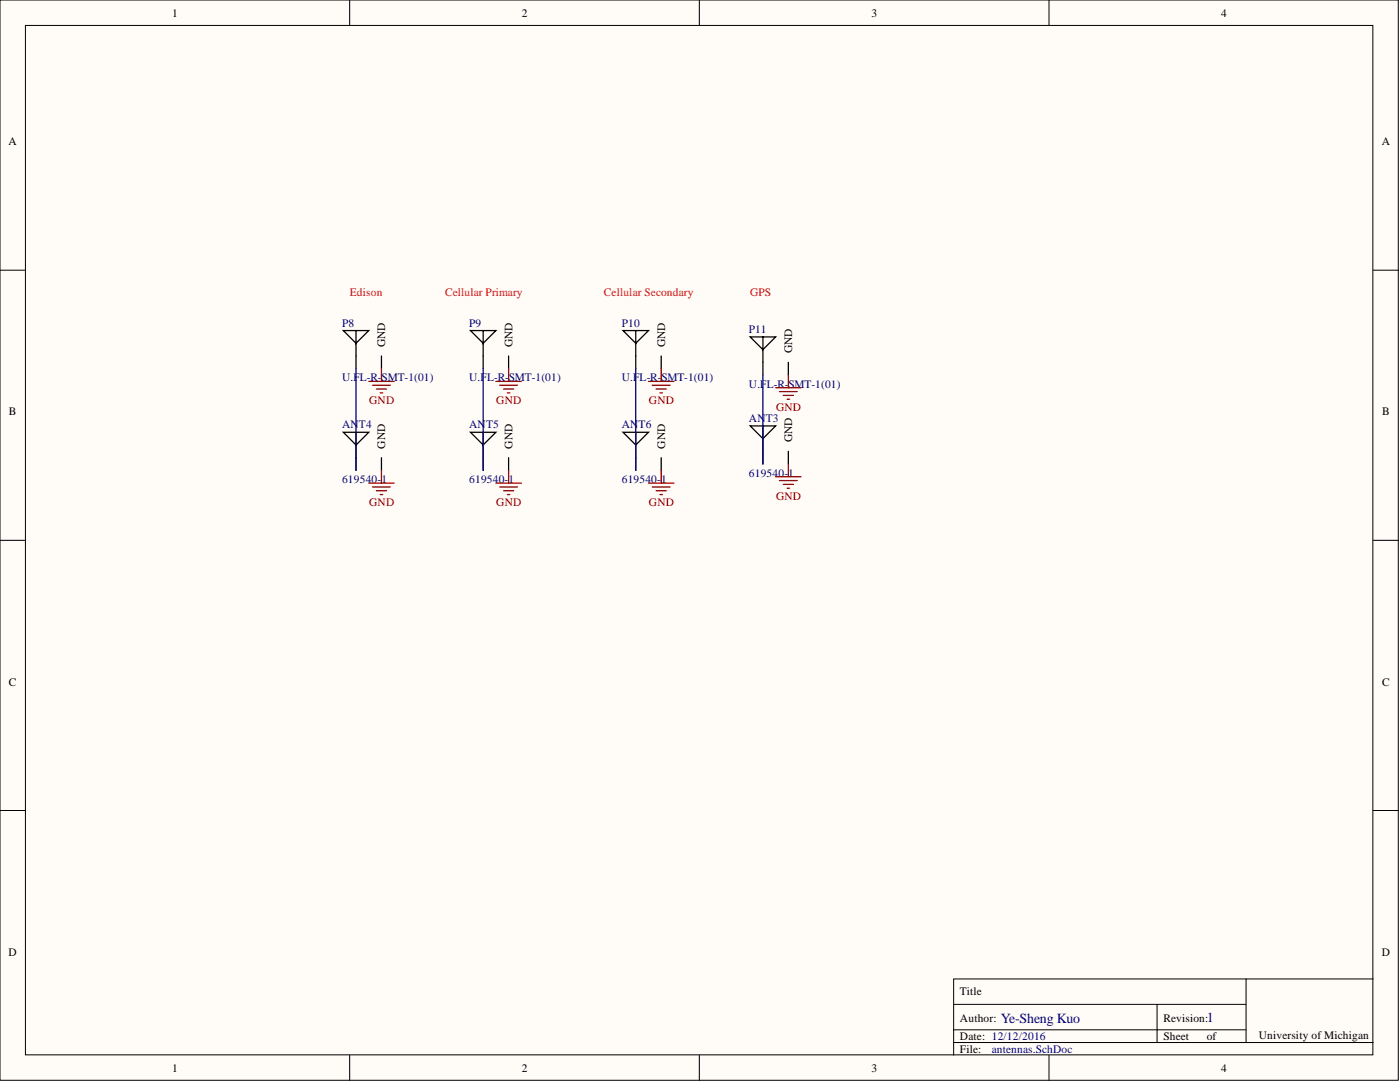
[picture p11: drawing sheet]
<svg xmlns="http://www.w3.org/2000/svg" width="279mm" height="216mm" viewBox="0 0 279 216" stroke-linecap="round" stroke-linejoin="round" font-family="sans-serif">
<g fill="#fffcf8" stroke="#000" stroke-width=".2">
<path d="M0 0h279.1v215.6h-279.1z"/>
<path d="M5.1 5.1h268.9v205.4h-268.9z"/>
</g>
<g fill="none" stroke="#000" stroke-width=".2">
<path d="M69.8 0v5.1M139.6 0v5.1M209.4 0v5.1M0 53.9h5.1M274.1 53.9h5M0 107.8h5.1M274.1 107.8h5M0 161.7h5.1M274.1 161.7h5M248.7 195.3h-58.4v15.3M274.1 195.3h-25.4v12.7M69.8 210.6v5"/>
<path d="M139.6 210.6v5M190.3 200.4h58.4M190.3 208h83.8M190.3 205.5h58.4M209.4 210.6v5M230.9 200.4v7.6"/>
</g>
<g fill="none" stroke="#000" stroke-width=".25">
<path d="M71.1 66v2.5l2.5-2.5h-5.1l2.6 2.5v5.1M76.1 71v2.6M96.4 66v2.5l2.6-2.5h-5.1l2.5 2.5v5.1M101.5 71v2.6M126.9 66v2.5l2.5-2.5h-5.1l2.6 2.5v5.1M132 71v2.6M152.3 67.2v2.6l2.5-2.6h-5.1l2.6 2.6v5M157.3 72.3v2.5M71.1 86.3v2.5l2.5-2.5h-5.1l2.6 2.5v5.1M76.1 91.3v2.6M96.4 86.3v2.5l2.6-2.5h-5.1l2.5 2.5v5.1M101.5 91.3v2.6"/>
<path d="M126.9 86.3v2.5l2.5-2.5h-5.1l2.6 2.5v5.1M132 91.3v2.6M152.3 85v2.5l2.5-2.5h-5.1l2.6 2.5v5.1M157.3 90.1v2.5"/>
</g>
<path d="M71.1 73.6v20.3M96.4 73.6v20.3M126.9 73.6v20.3M152.3 74.8v17.8" fill="none" stroke="#000080" stroke-width=".25"/>
<g fill="none" stroke="#800000" stroke-width=".25">
<path d="M73.6 76.1h5.1M74.4 76.9h3.5M75.1 77.6h2M75.9 78.4h.5M76.1 73.6v2.5M99 76.1h5M99.7 76.9h3.6M100.5 77.6h2M101.2 78.4h.6M101.5 73.6v2.5M129.4 76.1h5.1M130.2 76.9h3.5"/>
<path d="M130.9 77.6h2.1M131.7 78.4h.5M132 73.6v2.5M154.8 77.4h5.1M155.6 78.1h3.5M156.3 78.9h2M157.1 79.7h.5M157.3 74.8v2.6M73.6 96.4h5.1M74.4 97.2h3.5M75.1 97.9h2M75.9 98.7h.5"/>
<path d="M76.1 93.9v2.5M99 96.4h5M99.7 97.2h3.6M100.5 97.9h2M101.2 98.7h.6M101.5 93.9v2.5M129.4 96.4h5.1M130.2 97.2h3.5M130.9 97.9h2.1M131.7 98.7h.5M132 93.9v2.5M154.8 95.1h5.1"/>
<path d="M155.6 95.9h3.5M156.3 96.7h2M157.1 97.4h.5M157.3 92.6v2.5"/>
</g>
<g font-size="2.8" fill="#000080">
<text x="240.8" y="203.9">1</text>
<text x="199.7" y="204.1">Ye-Sheng Kuo</text>
</g>
<g font-size="2.3">
<text x="34.3" y="3.3">1</text>
<text x="104.1" y="3.3">2</text>
<text x="173.9" y="3.3">3</text>
<text x="243.7" y="3.3">4</text>
<text x="1.7" y="29">A</text>
<text x="275.8" y="29">A</text>
<text x="76.9" y="69.3" transform="rotate(-90 76.9 69.3)">GND</text>
<text x="102.3" y="69.3" transform="rotate(-90 102.3 69.3)">GND</text>
<text x="132.7" y="69.3" transform="rotate(-90 132.7 69.3)">GND</text>
<text x="158.1" y="70.5" transform="rotate(-90 158.1 70.5)">GND</text>
<text x="1.8" y="82.9">B</text>
<text x="275.8" y="82.9">B</text>
<text x="76.9" y="89.6" transform="rotate(-90 76.9 89.6)">GND</text>
<text x="102.3" y="89.6" transform="rotate(-90 102.3 89.6)">GND</text>
<text x="132.7" y="89.6" transform="rotate(-90 132.7 89.6)">GND</text>
<text x="158.1" y="88.3" transform="rotate(-90 158.1 88.3)">GND</text>
<text x="1.8" y="136.8">C</text>
<text x="275.8" y="136.8">C</text>
<text x="1.7" y="190.7">D</text>
<text x="275.8" y="190.7">D</text>
<text x="191.6" y="198.6">Title</text>
<text x="191.6" y="204">Author:</text>
<text x="232.2" y="204">Revision:</text>
<text x="191.6" y="207.5">Date: 12/12/2016</text>
<text x="232.2" y="207.5">Sheet</text>
<text x="240.8" y="207.5">of</text>
<text x="251.2" y="207.3">University of Michigan</text>
<text x="34.3" y="213.9">1</text>
<text x="104.1" y="213.9">2</text>
<text x="173.9" y="213.9">3</text>
<text x="191.6" y="210.1">File:</text>
<text x="243.7" y="213.9">4</text>
</g>
<g font-size="2.3" fill="#f00">
<text x="69.8" y="59.1">Edison</text>
<text x="88.8" y="59.1">Cellular Primary</text>
<text x="120.5" y="59.1">Cellular Secondary</text>
<text x="149.7" y="59.1">GPS</text>
</g>
<g font-size="2.3" fill="#000080">
<text x="68.3" y="65.2">P8</text>
<text x="93.6" y="65.2">P9</text>
<text x="124.1" y="65.2">P10</text>
<text x="149.5" y="66.5">P11</text>
<text x="68.3" y="76.1">U.FL-R-SMT-1(01)</text>
<text x="93.6" y="76.1">U.FL-R-SMT-1(01)</text>
<text x="124.1" y="76.1">U.FL-R-SMT-1(01)</text>
<text x="149.5" y="77.4">U.FL-R-SMT-1(01)</text>
<text x="68.3" y="85.5">AN</text>
<text x="71.6" y="85.5">T4</text>
<text x="93.6" y="85.5">AN</text>
<text x="97" y="85.5">T5</text>
<text x="124.1" y="85.5">AN</text>
<text x="127.5" y="85.5">T6</text>
<text x="149.5" y="84.2">AN</text>
<text x="152.8" y="84.2">T3</text>
<text x="149.5" y="95.1">619540-1</text>
<text x="68.3" y="96.4">619540-1</text>
<text x="93.6" y="96.4">619540-1</text>
<text x="124.1" y="96.4">619540-1</text>
<text x="197.9" y="210.1">antennas.SchDoc</text>
</g>
<g font-size="2.3" fill="#800000">
<text x="73.7" y="80.7">GND</text>
<text x="99.1" y="80.7">GND</text>
<text x="129.5" y="80.7">GND</text>
<text x="154.9" y="81.9">GND</text>
<text x="73.7" y="101">GND</text>
<text x="99.1" y="101">GND</text>
<text x="129.5" y="101">GND</text>
<text x="154.9" y="99.7">GND</text>
</g>
</svg>
